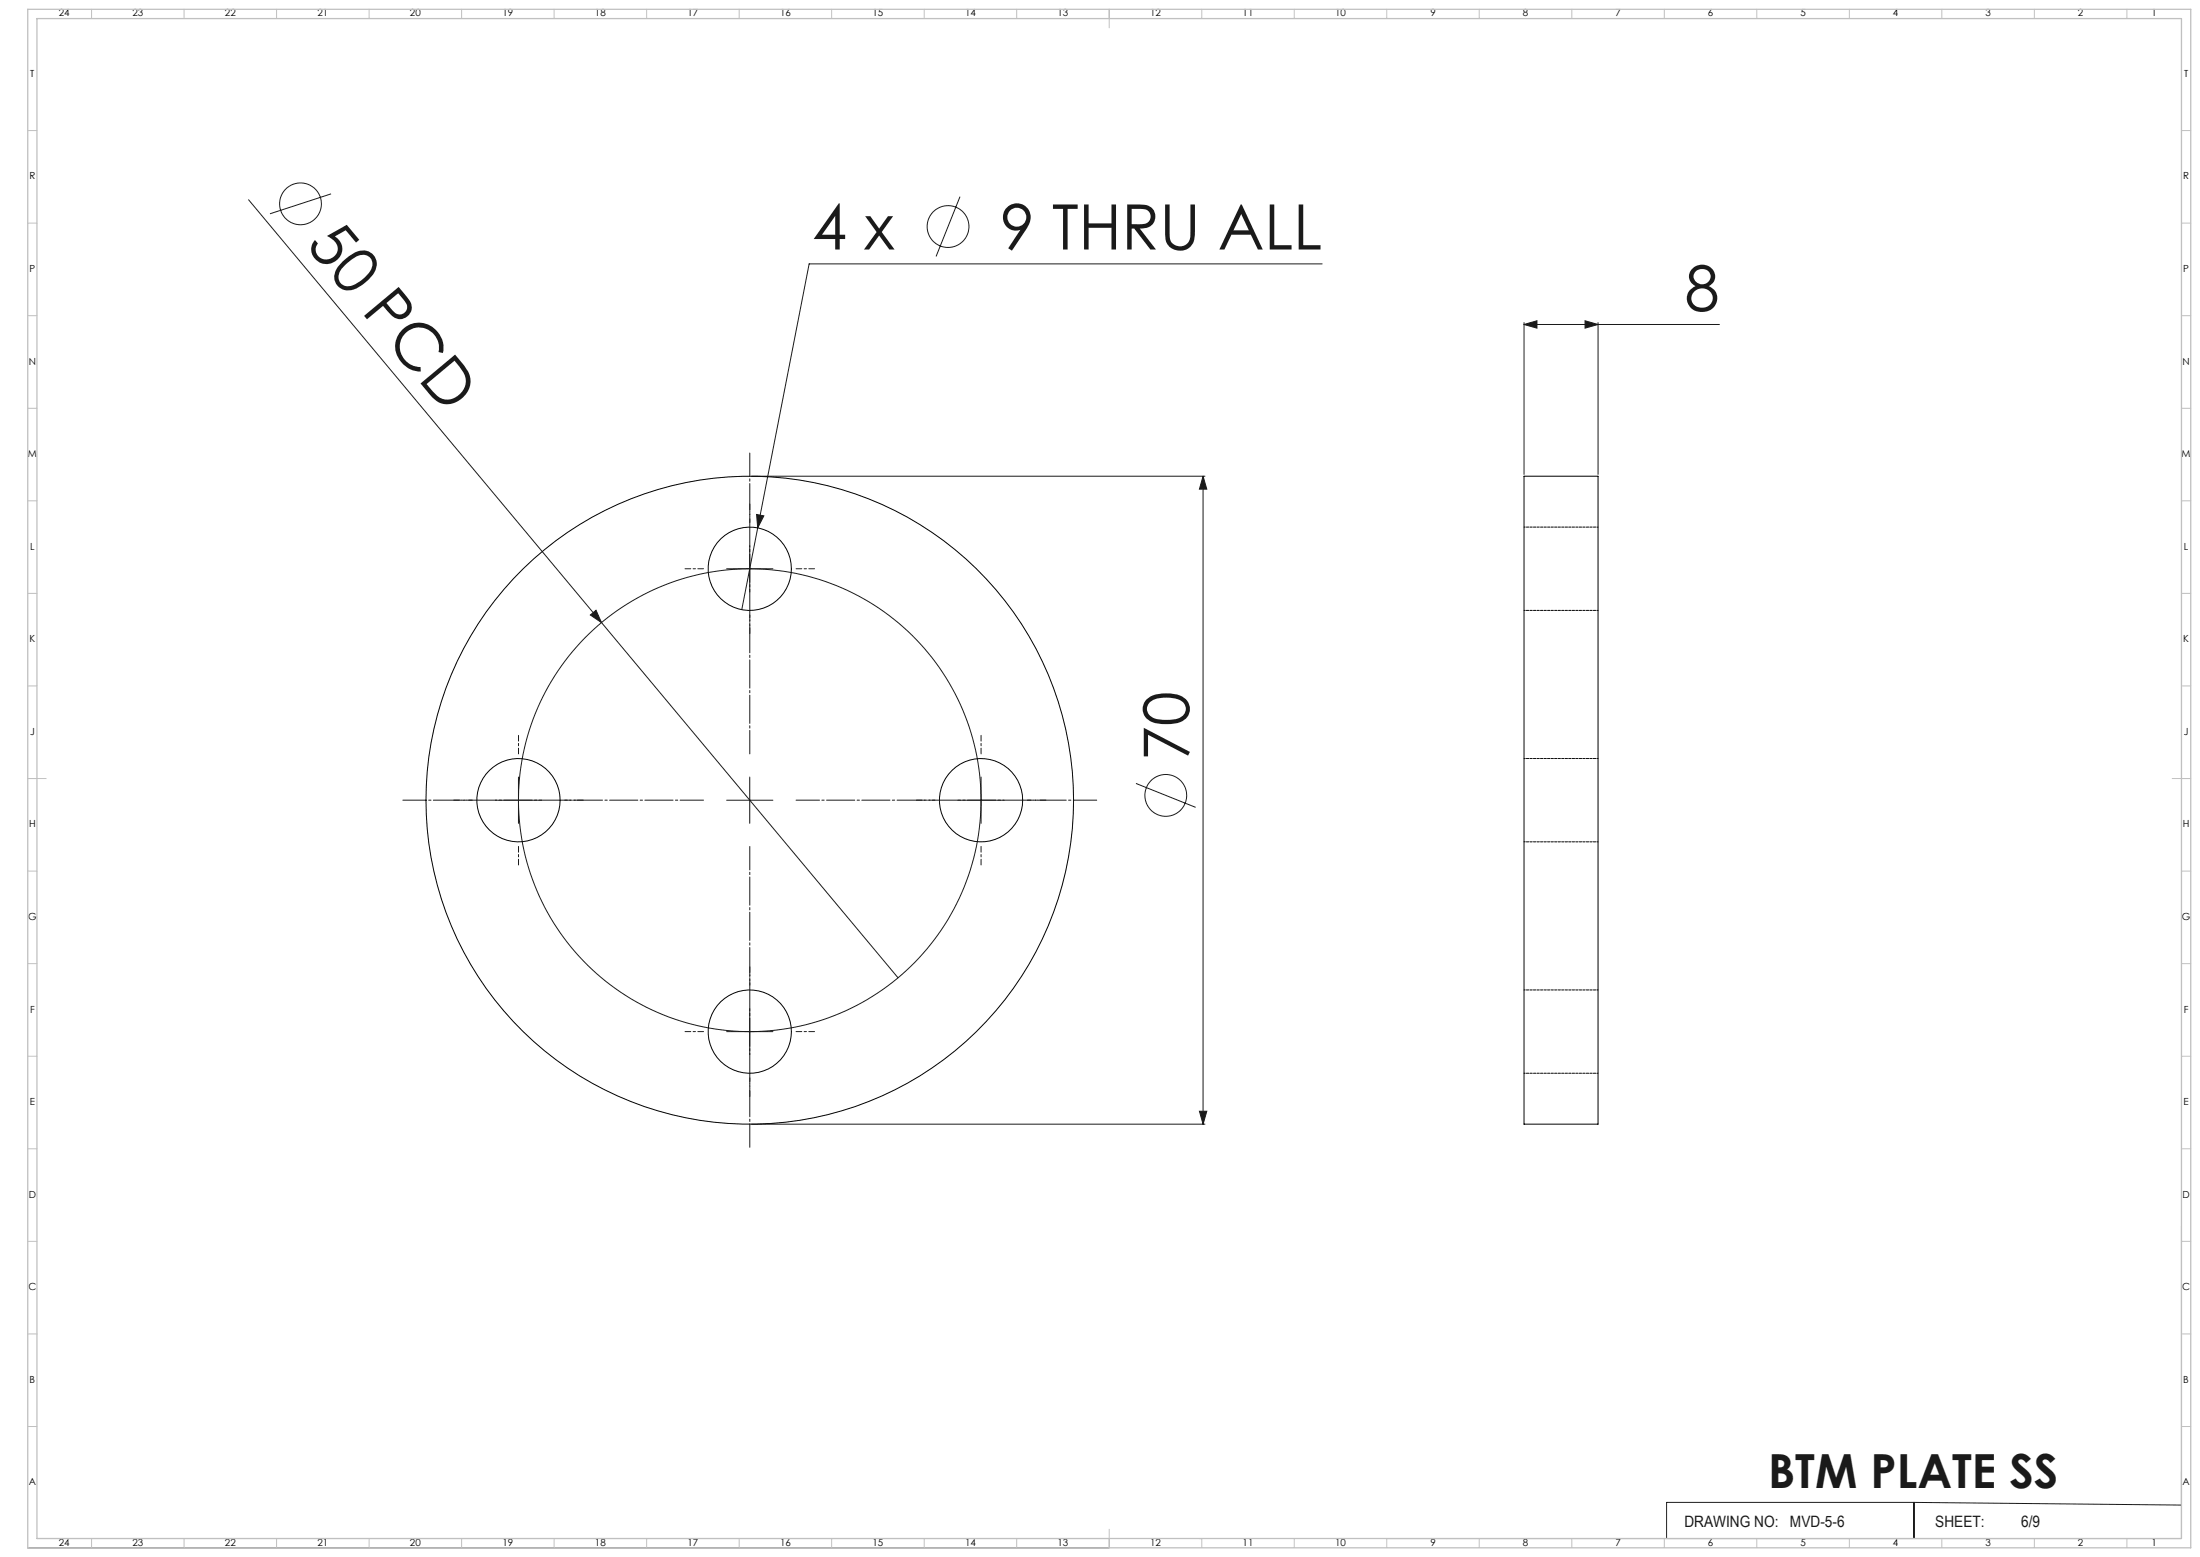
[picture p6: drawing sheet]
<svg xmlns="http://www.w3.org/2000/svg" width="1189mm" height="841mm" viewBox="0 0 1189 841" stroke-linecap="round" stroke-linejoin="round" font-family="sans-serif">
<g fill="none" stroke="#191924" stroke-width=".54">
<path d="M134 108l191 228M179 105l-33 10M519 106l-13 33M715 143h-278l-36 186M824 175l7-2v4zM824 174v82M824 175h105M857 173l7 2-7 2zM864 174v82M406 257h245M650 257l2 7h-4zM650 257v350"/>
<path d="M409 278l4 1-3 6zM405 295v25M393 307h25M319 332l3-2 3 6zM325 336l160 192M280 420v25M405 420v25M530 420v25M268 432h25M393 432h25M518 432h25M614 423l32 13"/>
<path d="M393 557h25M405 545v25M406 607h245M648 600h4l-2 7zM1179 662v169h-430M1034 812h-133v19M1034 812v19M1034 812l145 1M15 836h584M20 831h579M648 831h1"/>
<circle cx="162" cy="110" r="11"/>
<circle cx="512" cy="122" r="11"/>
<circle cx="405" cy="432" r="125"/>
<circle cx="630" cy="430" r="11"/>
</g>
<path d="M405 407v-162M380 432h-162M430 432h163M405 457v163" fill="none" stroke="#191924" stroke-width=".54" stroke-dasharray="15.2 1.3 1.3 1.3" stroke-dashoffset="2.6"/>
<g fill="none" stroke="#191924" stroke-width=".54" stroke-dasharray="15.2 1.3 1.3 1.3" stroke-dashoffset="12.1">
<path d="M405 282v-10M380 307h-10M430 307h10M405 332v10M280 407v-10M530 407v-10M255 432h-10M305 432h10M505 432h-10M555 432h10M280 457v10M530 457v10"/>
<path d="M405 532v-10M380 557h-10M430 557h10M405 582v10"/>
</g>
<g fill="none" stroke="#c0c0c0" stroke-width=".54">
<path d="M49 5v5M99 5v5M149 5v5M199 5v5M249 5v5M299 5v5M349 5v5M399 5v5M449 5v5M499 5v5M549 5v5M599 5v10"/>
<path d="M649 5v5M699 5v5M749 5v5M799 5v5M849 5v5M899 5v5M949 5v5M999 5v5M1049 5v5M1099 5v5M1149 5v5M15 71h5"/>
<path d="M1179 71h5M15 121h5M1179 121h5M15 171h5M1179 171h5M15 221h5M1179 221h5M15 271h5M1179 271h5M15 321h5M1179 321h5M15 371h5"/>
<path d="M1179 371h5M15 421h10M1174 421h10M15 471h5M1179 471h5M15 521h5M1179 521h5M15 571h5M1179 571h5M15 621h5M1179 621h5M15 671h5"/>
<path d="M1179 671h5M15 721h5M1179 721h5M15 771h5M1179 771h5M49 831v5M99 831v5M149 831v5M199 831v5M249 831v5M299 831v5M349 831v5"/>
<path d="M399 831v5M449 831v5M499 831v5M549 831v5M599 826v10M649 831v5M699 831v5M749 831v5M799 831v5M849 831v5M899 831v5M949 831v5"/>
<path d="M999 831v5M1049 831v5M1099 831v5M1149 831v5"/>
</g>
<path d="M15 5h1169v831h-1169zM20 10h1159v821h-1159z" fill="none" stroke="#c0c0c0" stroke-width=".7"/>
<g fill="#191924">
<path d="M319 332l3-2 3 6z"/>
<path d="M409 278l4 1-3 6z"/>
<path d="M857 173l7 2-7 2zM824 175l7-2v4z"/>
<path d="M650 257l2 7h-4zM648 600h4l-2 7z"/>
</g>
<g fill="none" stroke="#000" stroke-width=".54">
<path d="M824 257h40v350h-40z"/>
<circle cx="405" cy="307" r="23"/>
<circle cx="280" cy="432" r="23"/>
<circle cx="405" cy="432" r="175"/>
<circle cx="530" cy="432" r="22"/>
<circle cx="405" cy="557" r="22"/>
</g>
<path d="M864 285h-40M824 330h40M864 410h-40M824 455h40M864 535h-40M824 580h40" fill="none" stroke="#000" stroke-width=".54" stroke-dasharray="1.3 .6" stroke-dashoffset=".6"/>
<g font-size="33.9" fill="#191924">
<text x="165" y="132" transform="rotate(50 165 132)">50 PCD</text>
<text x="439" y="135">4 x</text>
<text x="540" y="135">9 THRU ALL</text>
<text x="910" y="168">8</text>
<text x="642" y="411" transform="rotate(-90 642 411)">70</text>
</g>
<text font-size="25.4" fill="#191924" x="956" y="804">BTM PLATE SS</text>
<g font-size="8.5" fill="#191924">
<text x="910" y="825">DRAWING NO:</text>
<text x="967" y="825">MVD-5-6</text>
<text x="1046" y="825">SHEET:</text>
<text x="1092" y="825">6/9</text>
</g>
<g font-size="5.3">
<text x="32" y="9">24</text>
<text x="72" y="9">23</text>
<text x="122" y="9">22</text>
<text x="172" y="9">21</text>
<text x="222" y="9">20</text>
<text x="272" y="9">19</text>
<text x="322" y="9">18</text>
<text x="372" y="9">17</text>
<text x="422" y="9">16</text>
<text x="472" y="9">15</text>
<text x="522" y="9">14</text>
<text x="572" y="9">13</text>
<text x="622" y="9">12</text>
<text x="672" y="9">11</text>
<text x="722" y="9">10</text>
<text x="773" y="9">9</text>
<text x="823" y="9">8</text>
<text x="873" y="9">7</text>
<text x="923" y="9">6</text>
<text x="973" y="9">5</text>
<text x="1023" y="9">4</text>
<text x="1073" y="9">3</text>
<text x="1123" y="9">2</text>
<text x="1163" y="9">1</text>
<text x="16" y="42">T</text>
<text x="1180" y="42">T</text>
<text x="16" y="97">R</text>
<text x="1180" y="97">R</text>
<text x="16" y="147">P</text>
<text x="1180" y="147">P</text>
<text x="16" y="197">N</text>
<text x="1180" y="197">N</text>
<text x="15" y="247">M</text>
<text x="1179" y="247">M</text>
<text x="16" y="297">L</text>
<text x="1180" y="297">L</text>
<text x="16" y="347">K</text>
<text x="1180" y="347">K</text>
<text x="16" y="397">J</text>
<text x="1180" y="397">J</text>
<text x="16" y="447">H</text>
<text x="1180" y="447">H</text>
<text x="15" y="497">G</text>
<text x="1179" y="497">G</text>
<text x="16" y="547">F</text>
<text x="1180" y="547">F</text>
<text x="16" y="597">E</text>
<text x="1180" y="597">E</text>
<text x="16" y="647">D</text>
<text x="1180" y="647">D</text>
<text x="15" y="697">C</text>
<text x="1179" y="697">C</text>
<text x="16" y="747">B</text>
<text x="1180" y="747">B</text>
<text x="16" y="802">A</text>
<text x="1180" y="802">A</text>
<text x="32" y="835">24</text>
<text x="72" y="835">23</text>
<text x="122" y="835">22</text>
<text x="172" y="835">21</text>
<text x="222" y="835">20</text>
<text x="272" y="835">19</text>
<text x="322" y="835">18</text>
<text x="372" y="835">17</text>
<text x="422" y="835">16</text>
<text x="472" y="835">15</text>
<text x="522" y="835">14</text>
<text x="572" y="835">13</text>
<text x="622" y="835">12</text>
<text x="672" y="835">11</text>
<text x="722" y="835">10</text>
<text x="773" y="835">9</text>
<text x="823" y="835">8</text>
<text x="873" y="835">7</text>
<text x="923" y="835">6</text>
<text x="973" y="835">5</text>
<text x="1023" y="835">4</text>
<text x="1073" y="835">3</text>
<text x="1123" y="835">2</text>
<text x="1163" y="835">1</text>
</g>
</svg>
